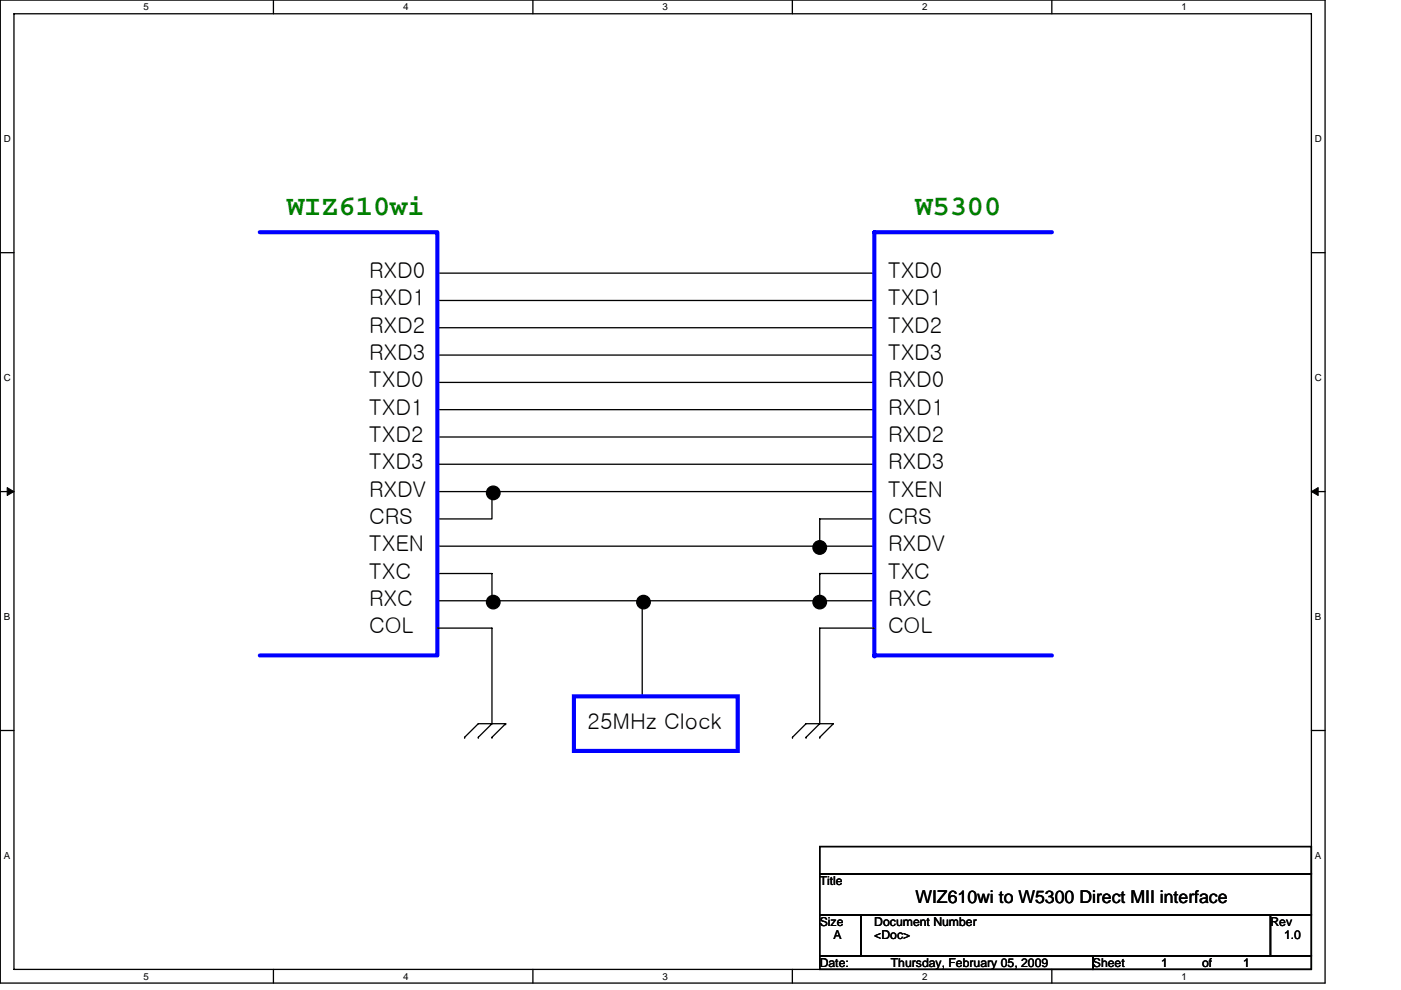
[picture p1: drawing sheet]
<svg xmlns="http://www.w3.org/2000/svg" width="297mm" height="210mm" viewBox="0 0 297 210" stroke-linecap="round" stroke-linejoin="round" font-family="sans-serif">
<path d="M.1 0h280.8v208.5h-280.8zM3 2.9h275v202.7h-275z" fill="none" stroke="#000" stroke-width=".28"/>
<g fill="#fff">
<path d="M30.5 .3h1.1v2.3h-1.1z"/>
<path d="M30.5 205.9h1.1v2.3h-1.1z"/>
</g>
<path d="M58 0v2.9M58 205.6v2.9" fill="none" stroke="#000" stroke-width=".28"/>
<g fill="#fff">
<path d="M85.5 .3h1.1v2.3h-1.1z"/>
<path d="M85.5 205.9h1.1v2.3h-1.1z"/>
</g>
<path d="M113 0v2.9M113 205.6v2.9" fill="none" stroke="#000" stroke-width=".28"/>
<g fill="#fff">
<path d="M140.5 .3h1.1v2.3h-1.1z"/>
<path d="M140.5 205.9h1.1v2.3h-1.1z"/>
</g>
<path d="M168 0v2.9M168 205.6v2.9" fill="none" stroke="#000" stroke-width=".28"/>
<g fill="#fff">
<path d="M195.5 .3h1.2v2.3h-1.2z"/>
<path d="M195.5 205.9h1.2v2.3h-1.2z"/>
</g>
<path d="M223 0v2.9M223 205.6v2.9" fill="none" stroke="#000" stroke-width=".28"/>
<g fill="#fff">
<path d="M250.5 .3h1.2v2.3h-1.2z"/>
<path d="M250.5 205.9h1.2v2.3h-1.2z"/>
<path d="M.8 28.3h1.5v2.3h-1.5z"/>
<path d="M278.8 28.3h1.5v2.3h-1.5z"/>
<path d="M.8 78.9h1.5v2.3h-1.5z"/>
<path d="M278.8 78.9h1.5v2.3h-1.5z"/>
</g>
<path d="M.1 53.6h2.9M278 53.6h2.9" fill="none" stroke="#000" stroke-width=".28"/>
<g fill="#fff">
<path d="M.8 129.6h1.4v2.3h-1.4z"/>
<path d="M278.8 129.6h1.4v2.3h-1.4z"/>
</g>
<path d="M.1 104.3h2.9M278 104.3h2.9" fill="none" stroke="#000" stroke-width=".28"/>
<path d="M1.5 103.4l1.5 .9-1.5 .8zM278 104.3l1.5-.9v1.7z" fill="#000" stroke="#000" stroke-width=".21"/>
<g fill="#fff">
<path d="M.8 180.3h1.4v2.3h-1.4z"/>
<path d="M278.8 180.3h1.4v2.3h-1.4z"/>
</g>
<g fill="none" stroke="#000" stroke-width=".28">
<path d="M92.7 57.9h92.7M92.7 63.7h92.7M92.7 69.5h92.7M92.7 75.3h92.7M92.7 81.1h92.7M92.7 86.9h92.7M92.7 92.7h92.7M92.7 98.5h92.7M92.7 104.3h92.7M92.7 115.8h92.7M104.3 104.3v5.8h-11.6M185.4 110.1h-11.6v5.7"/>
<path d="M92.7 127.4h92.7M92.7 121.6h11.6v5.8M92.7 133.2h11.6v20.3l-2.9 2.9M136.2 127.4v20.3M173.8 121.6h11.6M173.8 121.6h.1M173.8 121.6v5.8M185.4 133.2h-11.6v20.3l-2.9 2.9M.1 154.9h2.9M98.5 156.4h.1M101.4 156.4h.1M104.3 156.4h.1"/>
<path d="M107.2 153.5h.1M107.2 153.5h-5.8l-2.9 2.9M107.2 153.5l-2.9 2.9M136.2 147.7h.1M168 156.4l2.9-2.9h5.8l-2.9 2.9M168 156.4h.1M170.9 156.4h.1M173.8 156.4h.1M278 154.9h2.9M173.8 179.6h104.2v5.7h-104.2zM173.8 194h8.7v8.7h-8.7zM173.8 185.3h104.2v8.7h-104.2z"/>
<path d="M182.5 194h86.9v8.7h-86.9zM269.4 194h8.6v8.7h-8.6zM173.8 202.7h57.9v2.9h-57.9zM231.7 202.7h46.3v2.9h-46.3z"/>
</g>
<path d="M55.1 49.3h37.6v89.7h-37.6M223 49.3h-37.6v89.7M185.4 139h.1M185.4 139h37.6M121.7 147.7h34.7v11.6h-34.7z" fill="none" stroke="#00f" stroke-width=".87"/>
<g fill="#000" stroke="#000" stroke-width=".28">
<circle cx="104.6" cy="104.5" r="1.44"/>
<circle cx="173.8" cy="116.1" r="1.44"/>
<circle cx="104.6" cy="127.7" r="1.43"/>
<circle cx="136.4" cy="127.7" r="1.43"/>
<circle cx="173.8" cy="127.7" r="1.43"/>
</g>
<g font-size="6.1" fill="#008000">
<text x="60.9" y="45.6">WIZ610wi</text>
<text x="194.1" y="45.6">W5300</text>
</g>
<g font-size="4.6">
<text x="78.2" y="59">RXD0</text>
<text x="188.3" y="59">TXD0</text>
<text x="78.2" y="64.8">RXD1</text>
<text x="188.3" y="64.8">TXD1</text>
<text x="78.2" y="70.6">RXD2</text>
<text x="188.3" y="70.6">TXD2</text>
<text x="78.2" y="76.4">RXD3</text>
<text x="188.3" y="76.4">TXD3</text>
<text x="78.2" y="82.2">TXD0</text>
<text x="188.3" y="82.2">RXD0</text>
<text x="78.2" y="87.9">TXD1</text>
<text x="188.3" y="87.9">RXD1</text>
<text x="78.2" y="93.7">TXD2</text>
<text x="188.3" y="93.7">RXD2</text>
<text x="78.3" y="99.5">TXD3</text>
<text x="188.3" y="99.5">RXD3</text>
<text x="78.2" y="105.3">RXDV</text>
<text x="188.3" y="105.3">TXEN</text>
<text x="78.3" y="111.1">CRS</text>
<text x="188.3" y="111.1">CRS</text>
<text x="78.2" y="116.9">TXEN</text>
<text x="188.3" y="116.9">RXDV</text>
<text x="78.2" y="122.7">TXC</text>
<text x="188.3" y="122.7">TXC</text>
<text x="78.2" y="128.5">RXC</text>
<text x="188.3" y="128.5">RXC</text>
<text x="78.3" y="134.3">COL</text>
<text x="188.3" y="134.3">COL</text>
<text x="124.6" y="154.6">25MHz Clock</text>
</g>
<text font-size="3.7" x="194.1" y="191.6">WIZ610wi to W5300 Direct MII interface</text>
<g font-size="2.6">
<text x="173.8" y="187.7">Title</text>
<text x="173.8" y="196.4">Size</text>
<text x="185.4" y="196.4">Document Number</text>
<text x="269.4" y="196.4">Rev</text>
<text x="176.7" y="199.3">A</text>
<text x="185.4" y="199.3">&lt;Doc&gt;</text>
<text x="272.2" y="199.3">1.0</text>
<text x="173.8" y="205">Date:</text>
<text x="188.9" y="205">Thursday, February 05, 2009</text>
<text x="231.7" y="205">Sheet</text>
<text x="246.2" y="205">1</text>
<text x="254.9" y="205">of</text>
<text x="263.6" y="205">1</text>
</g>
<g font-size="2.1">
<text x="30.5" y="2.2">5</text>
<text x="85.5" y="2.2">4</text>
<text x="140.5" y="2.2">3</text>
<text x="195.5" y="2.2">2</text>
<text x="250.5" y="2.2">1</text>
<text x=".8" y="30.1">D</text>
<text x="278.8" y="30.1">D</text>
<text x=".8" y="80.8">C</text>
<text x="278.8" y="80.8">C</text>
<text x=".8" y="131.4">B</text>
<text x="278.8" y="131.4">B</text>
<text x=".8" y="182.1">A</text>
<text x="278.8" y="182.1">A</text>
<text x="30.5" y="207.8">5</text>
<text x="85.5" y="207.8">4</text>
<text x="140.5" y="207.8">3</text>
<text x="195.5" y="207.8">2</text>
<text x="250.5" y="207.8">1</text>
</g>
</svg>
